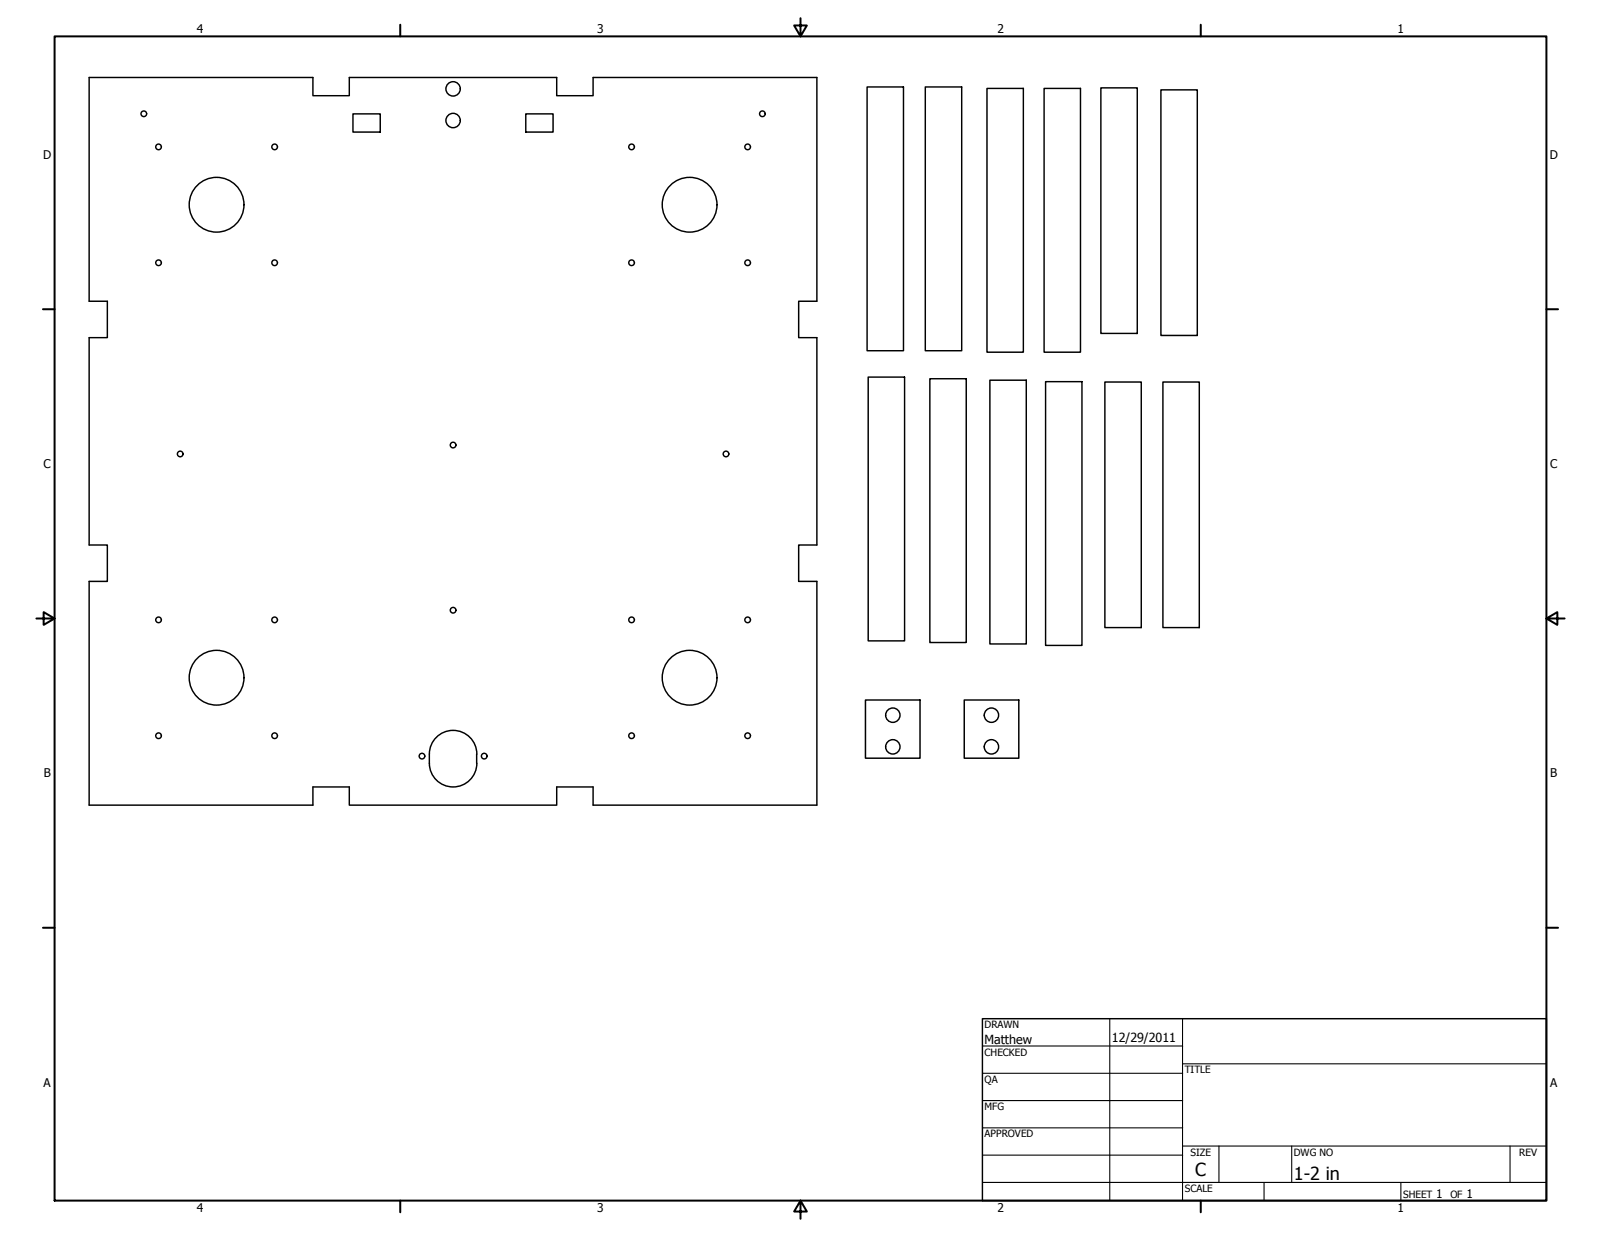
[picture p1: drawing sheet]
<svg xmlns="http://www.w3.org/2000/svg" width="559mm" height="432mm" viewBox="0 0 559 432" stroke-linecap="round" stroke-linejoin="round" font-family="sans-serif">
<!-- layer: Visible (ANSI) -->
<g fill="none" stroke="#000" stroke-width=".51">
<path d="M31.1 27.1h78.1v6.3h12.7v-6.3h72.4v6.3h12.7v-6.3h78.1v78.1h-6.3v12.7h6.3v72.3h-6.3v12.7h6.3v78.2h-78.1v-6.4h-12.7v6.4h-72.4v-6.4h-12.7v6.4h-78.1v-78.2h6.4v-12.7h-6.4v-72.3h6.4v-12.7h-6.4zM123.2 39.8h9.5v6.3h-9.5zM160.7 31a2.51 2.51 0 0 0-3.6-2.2 2.51 2.51 0 0 0-.5 4.2 2.51 2.51 0 0 0 4-1.4l.1-.6M183.5 39.8h9.5v6.3h-9.5zM302.6 30.4h12.7v92h-12.7zM323 30.4h12.7v92h-12.7zM344.5 30.9h12.7v92h-12.7zM364.4 30.9h12.7v92h-12.7zM384.2 30.7h12.7v85.7h-12.7zM405.2 31.4h12.7v85.7h-12.7zM303 131.6h12.7v92.1h-12.7zM324.5 132.2h12.7v92.1h-12.7z"/>
<path d="M345.5 132.7h12.7v92.1h-12.7zM364.9 133.2h12.7v92.1h-12.7zM385.6 133.3h12.7v85.8h-12.7zM405.9 133.3h12.7v85.8h-12.7zM302.1 244.3h19v20.4h-19zM336.5 244.3h19.1v20.4h-19.1zM149.9 266.4a8.3 8.3 0 0 0 8.2 8.3 8.3 8.3 0 0 0 8.3-8.3M149.9 266.4a10.6 10.6 0 0 1 1.7-8.2 8.3 8.3 0 0 1 9.2-2.8 8.3 8.3 0 0 1 5.6 7.8v3.2"/>
<circle cx="50.2" cy="39.7" r=".98"/>
<circle cx="266.1" cy="39.7" r=".98"/>
<circle cx="55.3" cy="51.3" r=".98"/>
<circle cx="95.9" cy="51.3" r=".98"/>
<circle cx="158.1" cy="42.1" r="2.51"/>
<circle cx="220.4" cy="51.3" r=".98"/>
<circle cx="261" cy="51.3" r=".98"/>
<circle cx="75.6" cy="71.5" r="9.6"/>
<circle cx="240.7" cy="71.5" r="9.6"/>
<circle cx="55.3" cy="91.7" r=".98"/>
<circle cx="95.9" cy="91.7" r=".98"/>
<circle cx="220.4" cy="91.7" r=".98"/>
<circle cx="261" cy="91.7" r=".98"/>
<circle cx="62.9" cy="158.5" r=".98"/>
<circle cx="158.1" cy="155.4" r=".98"/>
<circle cx="253.4" cy="158.5" r=".98"/>
<circle cx="55.3" cy="216.4" r=".98"/>
<circle cx="95.9" cy="216.4" r=".98"/>
<circle cx="158.1" cy="213" r=".98"/>
<circle cx="220.4" cy="216.4" r=".98"/>
<circle cx="261" cy="216.4" r=".98"/>
<circle cx="75.6" cy="236.6" r="9.6"/>
<circle cx="240.7" cy="236.6" r="9.6"/>
<circle cx="55.3" cy="256.8" r=".98"/>
<circle cx="95.9" cy="256.8" r=".98"/>
<circle cx="220.4" cy="256.8" r=".98"/>
<circle cx="261" cy="256.8" r=".98"/>
<circle cx="311.6" cy="249.7" r="2.51"/>
<circle cx="346" cy="249.7" r="2.51"/>
<circle cx="147.3" cy="263.9" r=".98"/>
<circle cx="169" cy="263.9" r=".98"/>
<circle cx="311.6" cy="260.7" r="2.51"/>
<circle cx="346" cy="260.7" r="2.51"/>
</g>
<!-- layer: Border (ANSI) -->
<g fill="none" stroke="#000" stroke-width=".7">
<path d="M19 12.7h520.8v406.4h-520.8zM139.7 8.6v4.1M279.4 6.3v6.4l-2.2-3.8h4.4l-2.2 3.8M419.1 8.6v4.1M15 107.9h4M539.8 107.9h4M12.7 215.9h6.3l-3.8-2.2v4.4l3.8-2.2M539.8 215.9l3.8 2.2v-4.4l-3.8 2.2h6.3M15 323.8h4M539.8 323.8h4M139.7 419.1v4.1M279.4 419.1l2.2 3.8h-4.4l2.2-3.8v6.3"/>
<path d="M419.1 419.1v4.1"/>
</g>
<!-- layer: Title (ANSI) -->
<g fill="none" stroke="#000" stroke-width=".38">
<path d="M387.3 355.6v63.5M412.7 355.6v63.5M342.9 365.1h69.8M342.9 374.6h69.8M412.7 371.3h127.1M342.9 384.2h69.8M342.9 393.7h69.8M342.9 412.7h196.9M342.9 403.2h69.8M412.7 400h127.1M425.4 400v12.7M441.2 412.7v6.4"/>
<path d="M450.8 400v12.7M488.9 412.7v6.4M527 400v12.7"/>
</g>
<path d="M342.9 355.6h196.9v63.5h-196.9z" fill="none" stroke="#000" stroke-width=".51"/>
<g font-size="6.3">
<text x="417.2" y="410.6">C</text>
<text x="451.6" y="412">1-2 in</text>
</g>
<g font-size="4.4">
<text x="343.7" y="364.3">Matthew</text>
<text x="388.1" y="363.7">12/29/2011</text>
</g>
<g font-size="4.2">
<text x="68.7" y="11.7">4</text>
<text x="208.4" y="11.7">3</text>
<text x="348.1" y="11.7">2</text>
<text x="487.8" y="11.7">1</text>
<text x="15.1" y="55.5">D</text>
<text x="540.9" y="55.5">D</text>
<text x="15.2" y="163.4">C</text>
<text x="541" y="163.4">C</text>
<text x="15.3" y="271.4">B</text>
<text x="541.1" y="271.4">B</text>
<text x="15.2" y="379.3">A</text>
<text x="541" y="379.3">A</text>
<text x="501.3" y="418.3">1</text>
<text x="511.8" y="418.3">1</text>
<text x="68.7" y="423.2">4</text>
<text x="208.4" y="423.2">3</text>
<text x="348.1" y="423.2">2</text>
<text x="487.8" y="423.2">1</text>
</g>
<g font-size="3.5">
<text x="343.7" y="358.9">DRAWN</text>
<text x="343.7" y="368.5">CHECKED</text>
<text x="413.5" y="374.6">TITLE</text>
<text x="343.7" y="378">QA</text>
<text x="343.7" y="387.5">MFG</text>
<text x="343.7" y="397.1">APPROVED</text>
<text x="415.5" y="403.4">SIZE</text>
<text x="451.6" y="403.4">DWG NO</text>
<text x="530.3" y="403.4">REV</text>
<text x="413.5" y="416.1">SCALE</text>
<text x="489.7" y="418.3">SHEET</text>
<text x="506.2" y="418.3">OF</text>
</g>
</svg>
